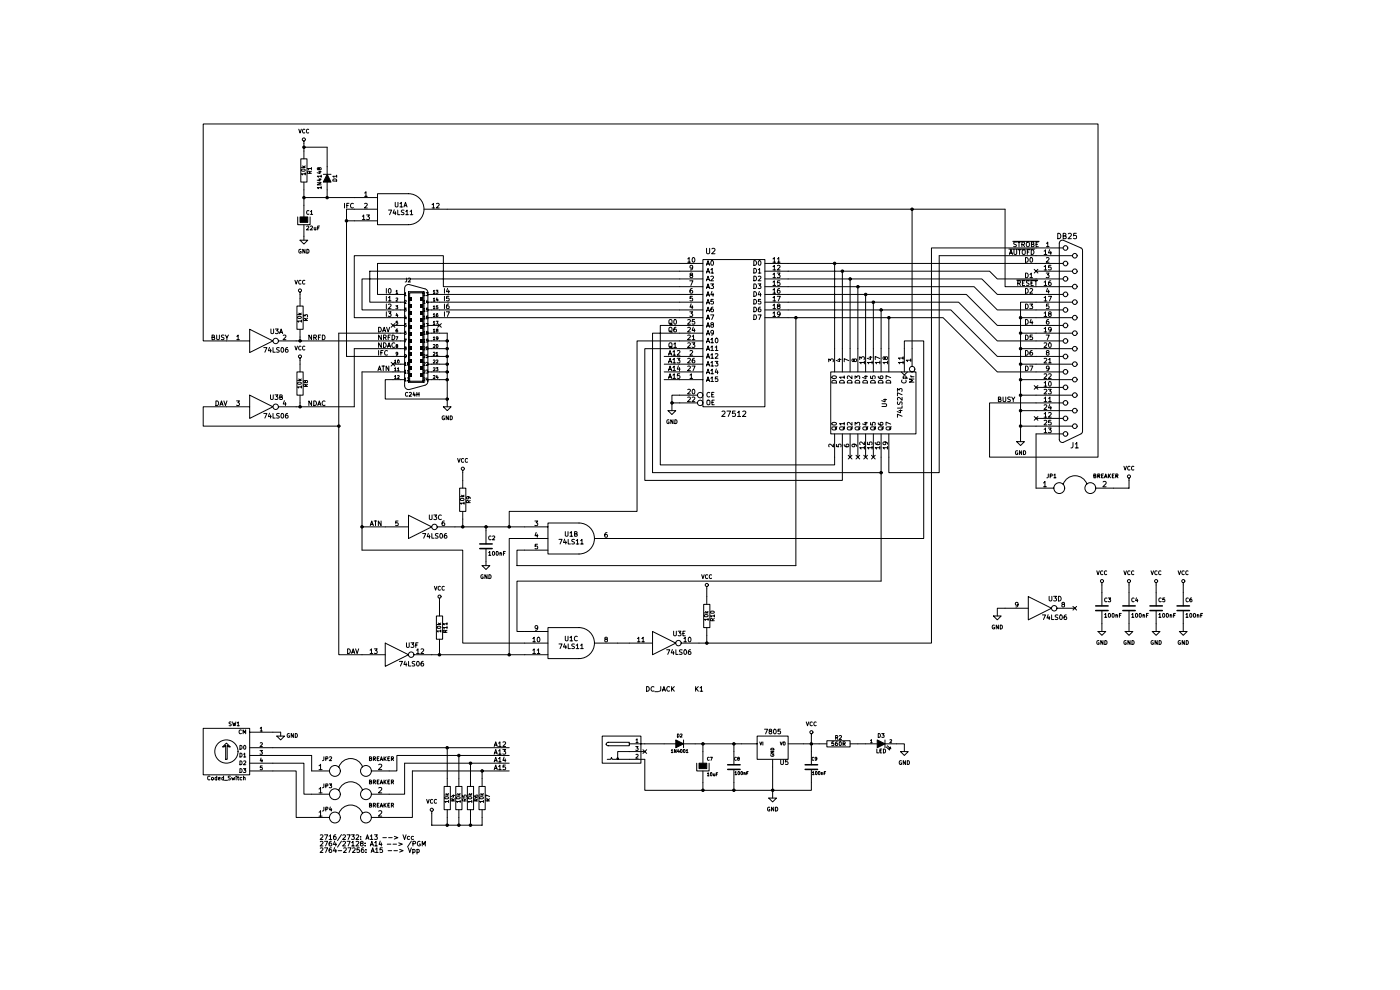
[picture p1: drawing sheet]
EESchema Schematic File Version 2
LIBS:power
LIBS:device
LIBS:transistors
LIBS:conn
LIBS:linear
LIBS:regul
LIBS:74xx
LIBS:cmos4000
LIBS:adc-dac
LIBS:memory
LIBS:xilinx
LIBS:microcontrollers
LIBS:dsp
LIBS:microchip
LIBS:analog_switches
LIBS:motorola
LIBS:texas
LIBS:intel
LIBS:audio
LIBS:interface
LIBS:digital-audio
LIBS:philips
LIBS:display
LIBS:cypress
LIBS:siliconi
LIBS:opto
LIBS:atmel
LIBS:contrib
LIBS:valves
LIBS:con-amp-champ
LIBS:dcsocket
LIBS:Proxa-Printer-Interface-cache
EELAYER 27 0
EELAYER END
$Descr A3 16535 11693
encoding utf-8
Sheet 1 1
Title ""
Date "16 dec 2015"
Rev ""
Comp ""
Comment1 ""
Comment2 ""
Comment3 ""
Comment4 ""
$EndDescr
$Comp
L 74LS06 U3
U 3 1
P 4650 6800
F 0 "U3" H 4845 6915 60  0000 C CNN
F 1 "74LS06" H 4840 6675 60  0000 C CNN
F 2 "Housings_DIP:DIP-14_W7.62mm" H 4650 6800 60  0001 C CNN
F 3 "" H 4650 6800 60  0000 C CNN
	3    4650 6800
	1    0    0    -1  
$EndComp
$Comp
L 74LS11 U1
U 1 1
P 4400 2700
F 0 "U1" H 4400 2750 60  0000 C CNN
F 1 "74LS11" H 4400 2650 60  0000 C CNN
F 2 "Housings_DIP:DIP-14_W7.62mm" H 4400 2700 60  0001 C CNN
F 3 "" H 4400 2700 60  0000 C CNN
	1    4400 2700
	1    0    0    -1  
$EndComp
$Comp
L 74LS273 U4
U 1 1
P 10500 5200
F 0 "U4" H 10500 5050 60  0000 C CNN
F 1 "74LS273" H 10500 4850 60  0000 C CNN
F 2 "Housings_DIP:DIP-20_W7.62mm" H 10500 5200 60  0001 C CNN
F 3 "" H 10500 5200 60  0000 C CNN
	1    10500 5200
	0    -1   1    0   
$EndComp
$Comp
L 27512 U2
U 1 1
P 8700 4300
F 0 "U2" H 8400 5350 70  0000 C CNN
F 1 "27512" H 8700 3250 70  0000 C CNN
F 2 "Housings_DIP:DIP-28_W15.24mm" H 8700 4300 60  0001 C CNN
F 3 "" H 8700 4300 60  0000 C CNN
	1    8700 4300
	1    0    0    -1  
$EndComp
$Comp
L DB25 J1
U 1 1
P 13050 4400
F 0 "J1" H 13100 5750 70  0000 C CNN
F 1 "DB25" H 13000 3050 70  0000 C CNN
F 2 "Connect:DB25FC" H 13050 4400 60  0001 C CNN
F 3 "" H 13050 4400 60  0000 C CNN
	1    13050 4400
	1    0    0    1   
$EndComp
$Comp
L C24H J2
U 1 1
P 4600 4400
F 0 "J2" H 4450 5150 50  0000 L BNN
F 1 "C24H" H 4450 3675 50  0000 L BNN
F 2 "Connectors_Molex:Connector_Microfit3_Header_02x12_Angled_43045-240x" H 4600 4550 50  0001 C CNN
F 3 "" H 4600 4400 60  0000 C CNN
	1    4600 4400
	1    0    0    -1  
$EndComp
Wire Wire Line
	9400 3400 12600 3400
Wire Wire Line
	12600 3600 12100 3600
Wire Wire Line
	12100 3600 12000 3500
Wire Wire Line
	12000 3500 9400 3500
Wire Wire Line
	12600 3800 12100 3800
Wire Wire Line
	12100 3800 11900 3600
Wire Wire Line
	11900 3600 9400 3600
Wire Wire Line
	12600 4000 12100 4000
Wire Wire Line
	12100 4000 11800 3700
Wire Wire Line
	11800 3700 9400 3700
Wire Wire Line
	12600 4200 12100 4200
Wire Wire Line
	12100 4200 11700 3800
Wire Wire Line
	11700 3800 9400 3800
Wire Wire Line
	12600 4400 12100 4400
Wire Wire Line
	12100 4400 11600 3900
Wire Wire Line
	11600 3900 9400 3900
Wire Wire Line
	12600 4600 12100 4600
Wire Wire Line
	12100 4600 11500 4000
Wire Wire Line
	11500 4000 9400 4000
Wire Wire Line
	12600 4800 12100 4800
Wire Wire Line
	12100 4800 11400 4100
Wire Wire Line
	11400 4100 9400 4100
Wire Wire Line
	10000 4500 10000 3400
Connection ~ 10000 3400
Wire Wire Line
	10100 4500 10100 3500
Connection ~ 10100 3500
Wire Wire Line
	10600 4500 10600 4000
Connection ~ 10600 4000
Wire Wire Line
	4900 3800 8000 3800
Wire Wire Line
	4900 3900 8000 3900
Wire Wire Line
	4900 4000 8000 4000
Wire Wire Line
	4900 4100 8000 4100
Wire Wire Line
	4300 3800 4100 3800
Wire Wire Line
	4100 3800 4100 3400
Wire Wire Line
	4100 3400 8000 3400
Wire Wire Line
	4000 3500 4000 3900
Wire Wire Line
	4000 3900 4300 3900
Wire Wire Line
	4000 3500 8000 3500
Wire Wire Line
	4300 4000 3900 4000
Wire Wire Line
	3900 4000 3900 3600
Wire Wire Line
	3900 3600 8000 3600
Wire Wire Line
	4300 4100 3800 4100
Wire Wire Line
	3800 4100 3800 3300
Wire Wire Line
	3800 3300 4950 3300
Wire Wire Line
	4950 3300 4950 3700
Wire Wire Line
	4950 3700 8000 3700
Text Label 4950 3900 0    60   ~ 0
I5
Text Label 4950 4000 0    60   ~ 0
I6
Text Label 4950 4100 0    60   ~ 0
I7
Text Label 4950 3800 0    60   ~ 0
I4
Text Label 4200 3800 0    60   ~ 0
I0
Text Label 4200 3900 0    60   ~ 0
I1
Text Label 4200 4000 0    60   ~ 0
I2
Text Label 4200 4100 0    60   ~ 0
I3
Text Label 12450 3400 0    60   ~ 0
D0
Text Label 12450 3600 0    60   ~ 0
D1
Text Label 12450 3800 0    60   ~ 0
D2
Text Label 12450 4000 0    60   ~ 0
D3
Text Label 12450 4200 0    60   ~ 0
D4
Text Label 12450 4400 0    60   ~ 0
D5
Text Label 12450 4600 0    60   ~ 0
D6
Text Label 12450 4800 0    60   ~ 0
D7
Wire Wire Line
	3600 4300 4300 4300
Wire Wire Line
	3050 4400 4300 4400
Wire Wire Line
	3800 4500 4300 4500
Wire Wire Line
	3700 4600 4300 4600
Wire Wire Line
	4300 4800 3900 4800
Wire Wire Line
	4900 4300 5000 4300
Connection ~ 5000 4400
Wire Wire Line
	4900 4400 5000 4400
Wire Wire Line
	5000 4500 4900 4500
Connection ~ 5000 4500
Wire Wire Line
	5000 4600 4900 4600
Connection ~ 5000 4600
Wire Wire Line
	5000 4700 4900 4700
Connection ~ 5000 4700
Wire Wire Line
	5000 4800 4900 4800
Connection ~ 5000 4800
$Comp
L GND #PWR5
U 1 1
P 5000 5250
F 0 "#PWR5" H 5000 5000 50  0001 C CNN
F 1 "GND" H 5000 5100 50  0000 C CNN
F 2 "" H 5000 5250 60  0000 C CNN
F 3 "" H 5000 5250 60  0000 C CNN
	1    5000 5250
	1    0    0    -1  
$EndComp
Text Label 4100 4300 0    60   ~ 0
DAV
Text Label 4100 4400 0    60   ~ 0
NRFD
Text Label 4100 4500 0    60   ~ 0
NDAC
Text Label 4100 4600 0    60   ~ 0
IFC
Text Label 4100 4800 0    60   ~ 0
ATN
$Comp
L GND #PWR6
U 1 1
P 7900 5300
F 0 "#PWR6" H 7900 5050 50  0001 C CNN
F 1 "GND" H 7900 5150 50  0000 C CNN
F 2 "" H 7900 5300 60  0000 C CNN
F 3 "" H 7900 5300 60  0000 C CNN
	1    7900 5300
	1    0    0    -1  
$EndComp
Wire Wire Line
	8000 5100 7900 5100
Wire Wire Line
	7900 5100 7900 5300
Wire Wire Line
	8000 5200 7900 5200
Connection ~ 7900 5200
Wire Wire Line
	5000 2700 12200 2700
Wire Wire Line
	11000 2700 11000 4500
Wire Wire Line
	3700 2700 3700 4600
Wire Wire Line
	3800 2700 3700 2700
Connection ~ 3700 2850
$Comp
L VCC #PWR1
U 1 1
P 3150 1850
F 0 "#PWR1" H 3150 1700 50  0001 C CNN
F 1 "VCC" H 3150 2000 50  0000 C CNN
F 2 "" H 3150 1850 60  0000 C CNN
F 3 "" H 3150 1850 60  0000 C CNN
	1    3150 1850
	1    0    0    -1  
$EndComp
$Comp
L R R1
U 1 1
P 3150 2200
F 0 "R1" V 3230 2200 50  0000 C CNN
F 1 "10k" V 3150 2200 50  0000 C CNN
F 2 "Discret:R3" V 3080 2200 30  0001 C CNN
F 3 "" H 3150 2200 30  0000 C CNN
	1    3150 2200
	1    0    0    -1  
$EndComp
$Comp
L CP C1
U 1 1
P 3150 2850
F 0 "C1" H 3175 2950 50  0000 L CNN
F 1 "22uF" H 3175 2750 50  0000 L CNN
F 2 "Capacitors_Elko_ThroughHole:Elko_vert_11.2x6.3mm_RM2.5" H 3188 2700 30  0001 C CNN
F 3 "" H 3150 2850 60  0000 C CNN
	1    3150 2850
	1    0    0    -1  
$EndComp
$Comp
L D D1
U 1 1
P 3450 2300
F 0 "D1" H 3450 2400 50  0000 C CNN
F 1 "1N4148" H 3450 2200 50  0000 C CNN
F 2 "Diodes_ThroughHole:Diode_DO-35_SOD27_Horizontal_RM10" H 3450 2300 60  0001 C CNN
F 3 "" H 3450 2300 60  0000 C CNN
	1    3450 2300
	0    1    1    0   
$EndComp
$Comp
L GND #PWR2
U 1 1
P 3150 3100
F 0 "#PWR2" H 3150 2850 50  0001 C CNN
F 1 "GND" H 3150 2950 50  0000 C CNN
F 2 "" H 3150 3100 60  0000 C CNN
F 3 "" H 3150 3100 60  0000 C CNN
	1    3150 3100
	1    0    0    -1  
$EndComp
Wire Wire Line
	3150 2450 3150 2650
Connection ~ 3150 2550
Connection ~ 3450 2550
Wire Wire Line
	3800 2850 3700 2850
Wire Wire Line
	3150 2550 3800 2550
Wire Wire Line
	3450 1900 3450 2150
Wire Wire Line
	3450 2450 3450 2550
Text Label 3800 2700 2    60   ~ 0
IFC
$Comp
L R R9
U 1 1
P 5200 6450
F 0 "R9" V 5280 6450 50  0000 C CNN
F 1 "10k" V 5200 6450 50  0000 C CNN
F 2 "Discret:R3" V 5130 6450 30  0001 C CNN
F 3 "" H 5200 6450 30  0000 C CNN
	1    5200 6450
	1    0    0    -1  
$EndComp
$Comp
L VCC #PWR8
U 1 1
P 5200 6100
F 0 "#PWR8" H 5200 5950 50  0001 C CNN
F 1 "VCC" H 5200 6250 50  0000 C CNN
F 2 "" H 5200 6100 60  0000 C CNN
F 3 "" H 5200 6100 60  0000 C CNN
	1    5200 6100
	1    0    0    -1  
$EndComp
Wire Wire Line
	3900 4800 3900 7100
Wire Wire Line
	3900 6800 4200 6800
Wire Wire Line
	5100 6800 6000 6800
Connection ~ 5200 6800
$Comp
L 74LS11 U1
U 2 1
P 6600 6950
F 0 "U1" H 6600 7000 60  0000 C CNN
F 1 "74LS11" H 6600 6900 60  0000 C CNN
F 2 "Housings_DIP:DIP-14_W7.62mm" H 6600 6950 60  0001 C CNN
F 3 "" H 6600 6950 60  0000 C CNN
	2    6600 6950
	1    0    0    -1  
$EndComp
$Comp
L VCC #PWR16
U 1 1
P 4900 7750
F 0 "#PWR16" H 4900 7600 50  0001 C CNN
F 1 "VCC" H 4900 7900 50  0000 C CNN
F 2 "" H 4900 7750 60  0000 C CNN
F 3 "" H 4900 7750 60  0000 C CNN
	1    4900 7750
	1    0    0    -1  
$EndComp
$Comp
L R R11
U 1 1
P 4900 8100
F 0 "R11" V 4980 8100 50  0000 C CNN
F 1 "10k" V 4900 8100 50  0000 C CNN
F 2 "Discret:R3" V 4830 8100 30  0001 C CNN
F 3 "" H 4900 8100 30  0000 C CNN
	1    4900 8100
	1    0    0    -1  
$EndComp
$Comp
L 74LS06 U3
U 6 1
P 4350 8450
F 0 "U3" H 4545 8565 60  0000 C CNN
F 1 "74LS06" H 4540 8325 60  0000 C CNN
F 2 "Housings_DIP:DIP-14_W7.62mm" H 4350 8450 60  0001 C CNN
F 3 "" H 4350 8450 60  0000 C CNN
	6    4350 8450
	1    0    0    -1  
$EndComp
Wire Wire Line
	4800 8450 6000 8450
Wire Wire Line
	5800 8450 5800 6950
Wire Wire Line
	5800 6950 6000 6950
Wire Wire Line
	5900 7300 9500 7300
Wire Wire Line
	5900 7300 5900 7100
Wire Wire Line
	5900 7100 6000 7100
Connection ~ 9500 4100
Wire Wire Line
	3600 4300 3600 8450
Wire Wire Line
	3600 8450 3900 8450
Text Label 3700 8450 0    60   ~ 0
DAV
Text Label 4000 6800 0    60   ~ 0
ATN
Wire Wire Line
	8000 4200 7750 4200
Wire Wire Line
	7750 4200 7750 6000
Wire Wire Line
	7750 6000 10000 6000
Wire Wire Line
	10000 6000 10000 5900
Wire Wire Line
	7650 6100 10600 6100
Wire Wire Line
	7650 6100 7650 4300
Wire Wire Line
	7650 4300 8000 4300
Wire Wire Line
	10600 5900 10600 7500
Text Label 7850 4200 0    60   ~ 0
Q0
Text Label 7850 4300 0    60   ~ 0
Q6
Text Label 7850 4500 0    60   ~ 0
Q1
Wire Wire Line
	8000 4500 7550 4500
Wire Wire Line
	7550 4500 7550 6200
Wire Wire Line
	7550 6200 10100 6200
Wire Wire Line
	10100 6200 10100 5900
$Comp
L C C2
U 1 1
P 5500 7050
F 0 "C2" H 5525 7150 50  0000 L CNN
F 1 "100nF" H 5525 6950 50  0000 L CNN
F 2 "Capacitors_ThroughHole:C_Disc_D6_P5" H 5538 6900 30  0001 C CNN
F 3 "" H 5500 7050 60  0000 C CNN
	1    5500 7050
	1    0    0    -1  
$EndComp
$Comp
L GND #PWR10
U 1 1
P 5500 7300
F 0 "#PWR10" H 5500 7050 50  0001 C CNN
F 1 "GND" H 5500 7150 50  0000 C CNN
F 2 "" H 5500 7300 60  0000 C CNN
F 3 "" H 5500 7300 60  0000 C CNN
	1    5500 7300
	1    0    0    -1  
$EndComp
Connection ~ 5500 6800
Wire Wire Line
	10900 4500 10900 4400
Wire Wire Line
	10900 4400 11150 4400
Wire Wire Line
	11150 4400 11150 6950
Wire Wire Line
	11150 6950 7200 6950
$Comp
L 74LS11 U1
U 3 1
P 6600 8300
F 0 "U1" H 6600 8350 60  0000 C CNN
F 1 "74LS11" H 6600 8250 60  0000 C CNN
F 2 "Housings_DIP:DIP-14_W7.62mm" H 6600 8300 60  0001 C CNN
F 3 "" H 6600 8300 60  0000 C CNN
	3    6600 8300
	1    0    0    -1  
$EndComp
Connection ~ 5800 8450
Wire Wire Line
	6000 8300 5200 8300
Wire Wire Line
	5200 8300 5200 7100
Wire Wire Line
	5200 7100 3900 7100
Connection ~ 3900 6800
Wire Wire Line
	6000 8150 5900 8150
Wire Wire Line
	5900 8150 5900 7500
Wire Wire Line
	5900 7500 10600 7500
Connection ~ 10600 6100
$Comp
L 74LS06 U3
U 5 1
P 7800 8300
F 0 "U3" H 7995 8415 60  0000 C CNN
F 1 "74LS06" H 7990 8175 60  0000 C CNN
F 2 "Housings_DIP:DIP-14_W7.62mm" H 7800 8300 60  0001 C CNN
F 3 "" H 7800 8300 60  0000 C CNN
	5    7800 8300
	1    0    0    -1  
$EndComp
$Comp
L R R10
U 1 1
P 8350 7950
F 0 "R10" V 8430 7950 50  0000 C CNN
F 1 "10k" V 8350 7950 50  0000 C CNN
F 2 "Discret:R3" V 8280 7950 30  0001 C CNN
F 3 "" H 8350 7950 30  0000 C CNN
	1    8350 7950
	1    0    0    -1  
$EndComp
$Comp
L VCC #PWR15
U 1 1
P 8350 7600
F 0 "#PWR15" H 8350 7450 50  0001 C CNN
F 1 "VCC" H 8350 7750 50  0000 C CNN
F 2 "" H 8350 7600 60  0000 C CNN
F 3 "" H 8350 7600 60  0000 C CNN
	1    8350 7600
	1    0    0    -1  
$EndComp
Wire Wire Line
	7200 8300 7350 8300
Wire Wire Line
	8250 8300 11250 8300
Wire Wire Line
	11250 8300 11250 3200
Wire Wire Line
	11250 3200 12600 3200
Text Label 12300 3200 0    60   ~ 0
~STROBE
$Comp
L 74LS06 U3
U 1 1
P 2600 4400
F 0 "U3" H 2795 4515 60  0000 C CNN
F 1 "74LS06" H 2790 4275 60  0000 C CNN
F 2 "Housings_DIP:DIP-14_W7.62mm" H 2600 4400 60  0001 C CNN
F 3 "" H 2600 4400 60  0000 C CNN
	1    2600 4400
	1    0    0    -1  
$EndComp
$Comp
L R R3
U 1 1
P 3100 4100
F 0 "R3" V 3180 4100 50  0000 C CNN
F 1 "10k" V 3100 4100 50  0000 C CNN
F 2 "Discret:R3" V 3030 4100 30  0001 C CNN
F 3 "" H 3100 4100 30  0000 C CNN
	1    3100 4100
	1    0    0    -1  
$EndComp
$Comp
L VCC #PWR3
U 1 1
P 3100 3800
F 0 "#PWR3" H 3100 3650 50  0001 C CNN
F 1 "VCC" H 3100 3950 50  0000 C CNN
F 2 "" H 3100 3800 60  0000 C CNN
F 3 "" H 3100 3800 60  0000 C CNN
	1    3100 3800
	1    0    0    -1  
$EndComp
Wire Wire Line
	3100 4350 3100 4400
Connection ~ 3100 4400
Wire Wire Line
	2150 4400 1850 4400
Wire Wire Line
	1850 4400 1850 1600
Wire Wire Line
	1850 1600 13400 1600
Wire Wire Line
	13400 1600 13400 5900
Wire Wire Line
	13400 5900 12000 5900
Wire Wire Line
	12000 5900 12000 5200
Wire Wire Line
	12000 5200 12600 5200
Text Label 12100 5200 0    60   ~ 0
BUSY
$Comp
L GND #PWR7
U 1 1
P 12400 5700
F 0 "#PWR7" H 12400 5450 50  0001 C CNN
F 1 "GND" H 12400 5550 50  0000 C CNN
F 2 "" H 12400 5700 60  0000 C CNN
F 3 "" H 12400 5700 60  0000 C CNN
	1    12400 5700
	1    0    0    -1  
$EndComp
Wire Wire Line
	12600 3900 12400 3900
Wire Wire Line
	12400 3900 12400 5700
Wire Wire Line
	12600 4100 12400 4100
Connection ~ 12400 4100
Wire Wire Line
	12600 4300 12400 4300
Connection ~ 12400 4300
Wire Wire Line
	12600 4500 12400 4500
Connection ~ 12400 4500
Wire Wire Line
	12600 4700 12400 4700
Connection ~ 12400 4700
Wire Wire Line
	12600 4900 12400 4900
Connection ~ 12400 4900
Wire Wire Line
	12600 5100 12400 5100
Connection ~ 12400 5100
Wire Wire Line
	12600 5300 12400 5300
Connection ~ 12400 5300
Wire Wire Line
	12600 5500 12400 5500
Connection ~ 12400 5500
Wire Wire Line
	12600 3700 12200 3700
Wire Wire Line
	12200 3700 12200 2700
Connection ~ 11000 2700
Text Label 12350 3700 0    60   ~ 0
~RESET
Wire Wire Line
	11350 3300 12600 3300
Text Label 12250 3300 0    60   ~ 0
~AUTOFD
NoConn ~ 12600 3500
NoConn ~ 12600 5000
NoConn ~ 12600 5400
Wire Wire Line
	3050 5250 3800 5250
$Comp
L 74LS06 U3
U 2 1
P 2600 5250
F 0 "U3" H 2795 5365 60  0000 C CNN
F 1 "74LS06" H 2790 5125 60  0000 C CNN
F 2 "Housings_DIP:DIP-14_W7.62mm" H 2600 5250 60  0001 C CNN
F 3 "" H 2600 5250 60  0000 C CNN
	2    2600 5250
	1    0    0    -1  
$EndComp
$Comp
L R R8
U 1 1
P 3100 4950
F 0 "R8" V 3180 4950 50  0000 C CNN
F 1 "10k" V 3100 4950 50  0000 C CNN
F 2 "Discret:R3" V 3030 4950 30  0001 C CNN
F 3 "" H 3100 4950 30  0000 C CNN
	1    3100 4950
	1    0    0    -1  
$EndComp
$Comp
L VCC #PWR4
U 1 1
P 3100 4650
F 0 "#PWR4" H 3100 4500 50  0001 C CNN
F 1 "VCC" H 3100 4800 50  0000 C CNN
F 2 "" H 3100 4650 60  0000 C CNN
F 3 "" H 3100 4650 60  0000 C CNN
	1    3100 4650
	1    0    0    -1  
$EndComp
Wire Wire Line
	3100 5200 3100 5250
Connection ~ 3100 5250
Wire Wire Line
	3800 5250 3800 4500
Wire Wire Line
	2150 5250 1850 5250
Wire Wire Line
	1850 5250 1850 5500
Wire Wire Line
	1850 5500 3600 5500
Connection ~ 3600 5500
Text Label 2000 5250 0    60   ~ 0
DAV
Text Label 3200 5250 0    60   ~ 0
NDAC
Text Label 3200 4400 0    60   ~ 0
NRFD
Text Label 1950 4400 0    60   ~ 0
BUSY
NoConn ~ 4300 4200
NoConn ~ 4300 4700
Wire Wire Line
	5000 4900 4900 4900
Connection ~ 5000 4900
Wire Wire Line
	4300 4900 4200 4900
Wire Wire Line
	4200 4900 4200 5150
Wire Wire Line
	4200 5150 5000 5150
Connection ~ 5000 5150
Wire Wire Line
	5000 4300 5000 5250
NoConn ~ 4900 4200
Wire Wire Line
	10200 4500 10200 3600
Connection ~ 10200 3600
Wire Wire Line
	10300 4500 10300 3700
Connection ~ 10300 3700
Wire Wire Line
	10400 3800 10400 4500
Connection ~ 10400 3800
Wire Wire Line
	10500 3900 10500 4500
Connection ~ 10500 3900
Wire Wire Line
	10700 4100 10700 4500
Connection ~ 10700 4100
NoConn ~ 10200 5900
NoConn ~ 10300 5900
NoConn ~ 10400 5900
NoConn ~ 10500 5900
$Comp
L 74LS06 U3
U 4 1
P 12650 7850
F 0 "U3" H 12845 7965 60  0000 C CNN
F 1 "74LS06" H 12840 7725 60  0000 C CNN
F 2 "Housings_DIP:DIP-14_W7.62mm" H 12650 7850 60  0001 C CNN
F 3 "" H 12650 7850 60  0000 C CNN
	4    12650 7850
	1    0    0    -1  
$EndComp
$Comp
L GND #PWR17
U 1 1
P 12100 7950
F 0 "#PWR17" H 12100 7700 50  0001 C CNN
F 1 "GND" H 12100 7800 50  0000 C CNN
F 2 "" H 12100 7950 60  0000 C CNN
F 3 "" H 12100 7950 60  0000 C CNN
	1    12100 7950
	1    0    0    -1  
$EndComp
Wire Wire Line
	12200 7850 12100 7850
Wire Wire Line
	12100 7850 12100 7950
NoConn ~ 13100 7850
$Comp
L C C3
U 1 1
P 13450 7850
F 0 "C3" H 13475 7950 50  0000 L CNN
F 1 "100nF" H 13475 7750 50  0000 L CNN
F 2 "Capacitors_ThroughHole:C_Disc_D6_P5" H 13488 7700 30  0001 C CNN
F 3 "" H 13450 7850 60  0000 C CNN
	1    13450 7850
	1    0    0    -1  
$EndComp
$Comp
L GND #PWR18
U 1 1
P 13450 8150
F 0 "#PWR18" H 13450 7900 50  0001 C CNN
F 1 "GND" H 13450 8000 50  0000 C CNN
F 2 "" H 13450 8150 60  0000 C CNN
F 3 "" H 13450 8150 60  0000 C CNN
	1    13450 8150
	1    0    0    -1  
$EndComp
Wire Wire Line
	13450 8050 13450 8150
$Comp
L VCC #PWR11
U 1 1
P 13450 7550
F 0 "#PWR11" H 13450 7400 50  0001 C CNN
F 1 "VCC" H 13450 7700 50  0000 C CNN
F 2 "" H 13450 7550 60  0000 C CNN
F 3 "" H 13450 7550 60  0000 C CNN
	1    13450 7550
	1    0    0    -1  
$EndComp
Wire Wire Line
	13450 7550 13450 7650
$Comp
L C C4
U 1 1
P 13800 7850
F 0 "C4" H 13825 7950 50  0000 L CNN
F 1 "100nF" H 13825 7750 50  0000 L CNN
F 2 "Capacitors_ThroughHole:C_Disc_D6_P5" H 13838 7700 30  0001 C CNN
F 3 "" H 13800 7850 60  0000 C CNN
	1    13800 7850
	1    0    0    -1  
$EndComp
$Comp
L GND #PWR19
U 1 1
P 13800 8150
F 0 "#PWR19" H 13800 7900 50  0001 C CNN
F 1 "GND" H 13800 8000 50  0000 C CNN
F 2 "" H 13800 8150 60  0000 C CNN
F 3 "" H 13800 8150 60  0000 C CNN
	1    13800 8150
	1    0    0    -1  
$EndComp
Wire Wire Line
	13800 8050 13800 8150
$Comp
L VCC #PWR12
U 1 1
P 13800 7550
F 0 "#PWR12" H 13800 7400 50  0001 C CNN
F 1 "VCC" H 13800 7700 50  0000 C CNN
F 2 "" H 13800 7550 60  0000 C CNN
F 3 "" H 13800 7550 60  0000 C CNN
	1    13800 7550
	1    0    0    -1  
$EndComp
Wire Wire Line
	13800 7550 13800 7650
$Comp
L C C5
U 1 1
P 14150 7850
F 0 "C5" H 14175 7950 50  0000 L CNN
F 1 "100nF" H 14175 7750 50  0000 L CNN
F 2 "Capacitors_ThroughHole:C_Disc_D6_P5" H 14188 7700 30  0001 C CNN
F 3 "" H 14150 7850 60  0000 C CNN
	1    14150 7850
	1    0    0    -1  
$EndComp
$Comp
L GND #PWR20
U 1 1
P 14150 8150
F 0 "#PWR20" H 14150 7900 50  0001 C CNN
F 1 "GND" H 14150 8000 50  0000 C CNN
F 2 "" H 14150 8150 60  0000 C CNN
F 3 "" H 14150 8150 60  0000 C CNN
	1    14150 8150
	1    0    0    -1  
$EndComp
Wire Wire Line
	14150 8050 14150 8150
$Comp
L VCC #PWR13
U 1 1
P 14150 7550
F 0 "#PWR13" H 14150 7400 50  0001 C CNN
F 1 "VCC" H 14150 7700 50  0000 C CNN
F 2 "" H 14150 7550 60  0000 C CNN
F 3 "" H 14150 7550 60  0000 C CNN
	1    14150 7550
	1    0    0    -1  
$EndComp
Wire Wire Line
	14150 7550 14150 7650
$Comp
L C C6
U 1 1
P 14500 7850
F 0 "C6" H 14525 7950 50  0000 L CNN
F 1 "100nF" H 14525 7750 50  0000 L CNN
F 2 "Capacitors_ThroughHole:C_Disc_D6_P5" H 14538 7700 30  0001 C CNN
F 3 "" H 14500 7850 60  0000 C CNN
	1    14500 7850
	1    0    0    -1  
$EndComp
$Comp
L GND #PWR21
U 1 1
P 14500 8150
F 0 "#PWR21" H 14500 7900 50  0001 C CNN
F 1 "GND" H 14500 8000 50  0000 C CNN
F 2 "" H 14500 8150 60  0000 C CNN
F 3 "" H 14500 8150 60  0000 C CNN
	1    14500 8150
	1    0    0    -1  
$EndComp
Wire Wire Line
	14500 8050 14500 8150
$Comp
L VCC #PWR14
U 1 1
P 14500 7550
F 0 "#PWR14" H 14500 7400 50  0001 C CNN
F 1 "VCC" H 14500 7700 50  0000 C CNN
F 2 "" H 14500 7550 60  0000 C CNN
F 3 "" H 14500 7550 60  0000 C CNN
	1    14500 7550
	1    0    0    -1  
$EndComp
Wire Wire Line
	14500 7550 14500 7650
$Comp
L Coded_Switch SW1
U 1 1
P 2150 9700
F 0 "SW1" H 2250 10050 50  0000 C CNN
F 1 "Coded_Switch" H 2150 9351 50  0000 C CNN
F 2 "Discret:KSA" H 2150 9700 60  0001 C CNN
F 3 "" H 2150 9700 60  0000 C CNN
	1    2150 9700
	1    0    0    -1  
$EndComp
Wire Wire Line
	8000 4400 7450 4400
Wire Wire Line
	7450 4400 7450 6600
Wire Wire Line
	7450 6600 5800 6600
Wire Wire Line
	5800 6600 5800 6800
Connection ~ 5800 6800
Wire Wire Line
	2750 9650 5800 9650
Wire Wire Line
	4450 9850 5800 9850
Wire Wire Line
	4550 9950 5800 9950
Wire Wire Line
	2750 9450 2850 9450
$Comp
L R R4
U 1 1
P 5000 10300
F 0 "R4" V 5080 10300 50  0000 C CNN
F 1 "10k" V 5000 10300 50  0000 C CNN
F 2 "Discret:R3" V 4930 10300 30  0001 C CNN
F 3 "" H 5000 10300 30  0000 C CNN
	1    5000 10300
	1    0    0    -1  
$EndComp
$Comp
L VCC #PWR26
U 1 1
P 4800 10500
F 0 "#PWR26" H 4800 10350 50  0001 C CNN
F 1 "VCC" H 4800 10650 50  0000 C CNN
F 2 "" H 4800 10500 60  0000 C CNN
F 3 "" H 4800 10500 60  0000 C CNN
	1    4800 10500
	1    0    0    -1  
$EndComp
$Comp
L R R5
U 1 1
P 5150 10300
F 0 "R5" V 5230 10300 50  0000 C CNN
F 1 "10k" V 5150 10300 50  0000 C CNN
F 2 "Discret:R3" V 5080 10300 30  0001 C CNN
F 3 "" H 5150 10300 30  0000 C CNN
	1    5150 10300
	1    0    0    -1  
$EndComp
$Comp
L R R6
U 1 1
P 5300 10300
F 0 "R6" V 5380 10300 50  0000 C CNN
F 1 "10k" V 5300 10300 50  0000 C CNN
F 2 "Discret:R3" V 5230 10300 30  0001 C CNN
F 3 "" H 5300 10300 30  0000 C CNN
	1    5300 10300
	1    0    0    -1  
$EndComp
$Comp
L R R7
U 1 1
P 5450 10300
F 0 "R7" V 5530 10300 50  0000 C CNN
F 1 "10k" V 5450 10300 50  0000 C CNN
F 2 "Discret:R3" V 5380 10300 30  0001 C CNN
F 3 "" H 5450 10300 30  0000 C CNN
	1    5450 10300
	1    0    0    -1  
$EndComp
Connection ~ 5000 9650
Connection ~ 5150 9750
Connection ~ 5300 9850
Connection ~ 5450 9950
Text Notes 3350 10850 0    60   ~ 0
2716/2732: A13 --> Vcc\n2764/27128: A14 --> /PGM\n2764-27256: A15 --> Vpp
Text Label 5600 9650 0    60   ~ 0
A12
Text Label 5600 9750 0    60   ~ 0
A13
Text Label 5600 9850 0    60   ~ 0
A14
Text Label 5600 9950 0    60   ~ 0
A15
Wire Wire Line
	9500 7300 9500 4100
$Comp
L GND #PWR22
U 1 1
P 2850 9500
F 0 "#PWR22" H 2850 9250 50  0001 C CNN
F 1 "GND" H 3000 9500 50  0000 C CNN
F 2 "" H 2850 9500 60  0000 C CNN
F 3 "" H 2850 9500 60  0000 C CNN
	1    2850 9500
	1    0    0    -1  
$EndComp
Wire Wire Line
	2850 9450 2850 9500
Wire Wire Line
	5000 9650 5000 10050
Wire Wire Line
	5150 9750 5150 10050
Wire Wire Line
	5300 9850 5300 10050
Wire Wire Line
	5450 9950 5450 10050
Wire Wire Line
	5450 10650 5450 10550
Wire Wire Line
	4800 10650 5450 10650
Wire Wire Line
	4800 10650 4800 10500
Wire Wire Line
	5000 10550 5000 10650
Connection ~ 5000 10650
Wire Wire Line
	5150 10550 5150 10650
Connection ~ 5150 10650
Wire Wire Line
	5300 10550 5300 10650
Connection ~ 5300 10650
Wire Wire Line
	3100 3800 3100 3850
Wire Wire Line
	3100 4650 3100 4700
Wire Wire Line
	3150 3050 3150 3100
Wire Wire Line
	3150 1850 3150 1950
Wire Wire Line
	3150 1900 3450 1900
Connection ~ 3150 1900
Wire Wire Line
	5200 6100 5200 6200
Wire Wire Line
	5200 6700 5200 6800
Wire Wire Line
	5500 6800 5500 6850
Wire Wire Line
	5500 7250 5500 7300
Wire Wire Line
	4900 7750 4900 7850
Wire Wire Line
	4900 8350 4900 8450
Connection ~ 4900 8450
Wire Wire Line
	8350 7600 8350 7700
Wire Wire Line
	8350 8200 8350 8300
Connection ~ 8350 8300
$Comp
L LED D3
U 1 1
P 10600 9600
F 0 "D3" H 10600 9700 50  0000 C CNN
F 1 "LED" H 10600 9500 50  0000 C CNN
F 2 "~" H 10600 9600 60  0000 C CNN
F 3 "~" H 10600 9600 60  0000 C CNN
	1    10600 9600
	1    0    0    -1  
$EndComp
$Comp
L R R2
U 1 1
P 10050 9600
F 0 "R2" V 10130 9600 50  0000 C CNN
F 1 "560R" V 10050 9600 50  0000 C CNN
F 2 "Discret:R3" V 9980 9600 30  0001 C CNN
F 3 "" H 10050 9600 30  0000 C CNN
	1    10050 9600
	0    -1   -1   0   
$EndComp
$Comp
L VCC #PWR23
U 1 1
P 9700 9500
F 0 "#PWR23" H 9700 9350 50  0001 C CNN
F 1 "VCC" H 9700 9650 50  0000 C CNN
F 2 "" H 9700 9500 60  0000 C CNN
F 3 "" H 9700 9500 60  0000 C CNN
	1    9700 9500
	1    0    0    -1  
$EndComp
$Comp
L GND #PWR24
U 1 1
P 10900 9700
F 0 "#PWR24" H 10900 9450 50  0001 C CNN
F 1 "GND" H 10900 9550 50  0000 C CNN
F 2 "" H 10900 9700 60  0000 C CNN
F 3 "" H 10900 9700 60  0000 C CNN
	1    10900 9700
	1    0    0    -1  
$EndComp
Wire Wire Line
	9700 9500 9700 9700
Wire Wire Line
	9600 9600 9800 9600
Wire Wire Line
	10300 9600 10400 9600
Wire Wire Line
	10800 9600 10900 9600
Wire Wire Line
	10900 9600 10900 9700
$Comp
L BREAKER JP2
U 1 1
P 3750 9950
F 0 "JP2" H 3450 10100 50  0000 C CNN
F 1 "BREAKER" H 4150 10100 50  0000 C CNN
F 2 "~" H 3750 9950 60  0000 C CNN
F 3 "~" H 3750 9950 60  0000 C CNN
	1    3750 9950
	1    0    0    -1  
$EndComp
$Comp
L BREAKER JP3
U 1 1
P 3750 10250
F 0 "JP3" H 3450 10350 50  0000 C CNN
F 1 "BREAKER" H 4150 10400 50  0000 C CNN
F 2 "~" H 3750 10250 60  0000 C CNN
F 3 "~" H 3750 10250 60  0000 C CNN
	1    3750 10250
	1    0    0    -1  
$EndComp
$Comp
L BREAKER JP4
U 1 1
P 3750 10550
F 0 "JP4" H 3450 10650 50  0000 C CNN
F 1 "BREAKER" H 4150 10700 50  0000 C CNN
F 2 "~" H 3750 10550 60  0000 C CNN
F 3 "~" H 3750 10550 60  0000 C CNN
	1    3750 10550
	1    0    0    -1  
$EndComp
Wire Wire Line
	2750 9750 3250 9750
Wire Wire Line
	3250 9750 3250 9950
Wire Wire Line
	4250 9950 4350 9950
Wire Wire Line
	4350 9950 4350 9750
Wire Wire Line
	4350 9750 5800 9750
Wire Wire Line
	2750 9850 3150 9850
Wire Wire Line
	3150 9850 3150 10250
Wire Wire Line
	3150 10250 3250 10250
Wire Wire Line
	4250 10250 4450 10250
Wire Wire Line
	4450 10250 4450 9850
Wire Wire Line
	2750 9950 3050 9950
Wire Wire Line
	3050 9950 3050 10550
Wire Wire Line
	3050 10550 3250 10550
Wire Wire Line
	4250 10550 4550 10550
Wire Wire Line
	4550 10550 4550 9950
Wire Wire Line
	8000 4600 7800 4600
Wire Wire Line
	8000 4700 7800 4700
Wire Wire Line
	8000 4800 7800 4800
Wire Wire Line
	8000 4900 7800 4900
Text Label 7850 4600 0    60   ~ 0
A12
Text Label 7850 4700 0    60   ~ 0
A13
Text Label 7850 4800 0    60   ~ 0
A14
Text Label 7850 4900 0    60   ~ 0
A15
Wire Wire Line
	10700 5900 10700 6100
Wire Wire Line
	10700 6100 11350 6100
Wire Wire Line
	11350 6100 11350 3300
$Comp
L BREAKER JP1
U 1 1
P 13100 6300
F 0 "JP1" H 12800 6450 50  0000 C CNN
F 1 "BREAKER" H 13500 6450 50  0000 C CNN
F 2 "~" H 13100 6300 60  0000 C CNN
F 3 "~" H 13100 6300 60  0000 C CNN
	1    13100 6300
	1    0    0    -1  
$EndComp
$Comp
L VCC #PWR9
U 1 1
P 13800 6200
F 0 "#PWR9" H 13800 6050 50  0001 C CNN
F 1 "VCC" H 13800 6350 50  0000 C CNN
F 2 "" H 13800 6200 60  0000 C CNN
F 3 "" H 13800 6200 60  0000 C CNN
	1    13800 6200
	1    0    0    -1  
$EndComp
Wire Wire Line
	12600 5600 12600 6300
Wire Wire Line
	13600 6300 13800 6300
Wire Wire Line
	13800 6300 13800 6200
$Comp
L DC_JACK K1
U 1 1
P 7350 9700
F 0 "K1" H 8250 10500 60  0000 C CNN
F 1 "DC_JACK" H 7750 10500 60  0000 C CNN
F 2 "" H 7350 9700 60  0000 C CNN
F 3 "" H 7350 9700 60  0000 C CNN
	1    7350 9700
	1    0    0    -1  
$EndComp
$Comp
L DIODE D2
U 1 1
P 8000 9600
F 0 "D2" H 8000 9700 40  0000 C CNN
F 1 "1N4001" H 8000 9500 40  0000 C CNN
F 2 "~" H 8000 9600 60  0000 C CNN
F 3 "~" H 8000 9600 60  0000 C CNN
	1    8000 9600
	1    0    0    -1  
$EndComp
$Comp
L GND #PWR25
U 1 1
P 9200 10300
F 0 "#PWR25" H 9200 10050 50  0001 C CNN
F 1 "GND" H 9200 10150 50  0000 C CNN
F 2 "" H 9200 10300 60  0000 C CNN
F 3 "" H 9200 10300 60  0000 C CNN
	1    9200 10300
	1    0    0    -1  
$EndComp
NoConn ~ 7550 9700
$Comp
L CP C7
U 1 1
P 8300 9900
F 0 "C7" H 8350 10000 40  0000 L CNN
F 1 "10uF" H 8350 9800 40  0000 L CNN
F 2 "~" H 8400 9750 30  0000 C CNN
F 3 "~" H 8300 9900 300 0000 C CNN
	1    8300 9900
	1    0    0    -1  
$EndComp
$Comp
L C C8
U 1 1
P 8700 9900
F 0 "C8" H 8700 10000 40  0000 L CNN
F 1 "100nF" H 8706 9815 40  0000 L CNN
F 2 "~" H 8738 9750 30  0000 C CNN
F 3 "~" H 8700 9900 60  0000 C CNN
	1    8700 9900
	1    0    0    -1  
$EndComp
$Comp
L C C9
U 1 1
P 9700 9900
F 0 "C9" H 9700 10000 40  0000 L CNN
F 1 "100nF" H 9706 9815 40  0000 L CNN
F 2 "~" H 9738 9750 30  0000 C CNN
F 3 "~" H 9700 9900 60  0000 C CNN
	1    9700 9900
	1    0    0    -1  
$EndComp
$Comp
L 7805 U5
U 1 1
P 9200 9650
F 0 "U5" H 9350 9454 60  0000 C CNN
F 1 "7805" H 9200 9850 60  0000 C CNN
F 2 "~" H 9200 9650 60  0000 C CNN
F 3 "~" H 9200 9650 60  0000 C CNN
	1    9200 9650
	1    0    0    -1  
$EndComp
Connection ~ 9700 9600
Wire Wire Line
	8800 9600 8200 9600
Wire Wire Line
	7800 9600 7550 9600
Wire Wire Line
	7550 9800 7550 10200
Wire Wire Line
	7550 10200 9700 10200
Wire Wire Line
	9700 10200 9700 10100
Wire Wire Line
	9200 9900 9200 10300
Connection ~ 9200 10200
Wire Wire Line
	8700 9700 8700 9600
Connection ~ 8700 9600
Wire Wire Line
	8700 10100 8700 10200
Connection ~ 8700 10200
Wire Wire Line
	8300 9700 8300 9600
Connection ~ 8300 9600
Wire Wire Line
	8300 10100 8300 10200
Connection ~ 8300 10200
$EndSCHEMATC
